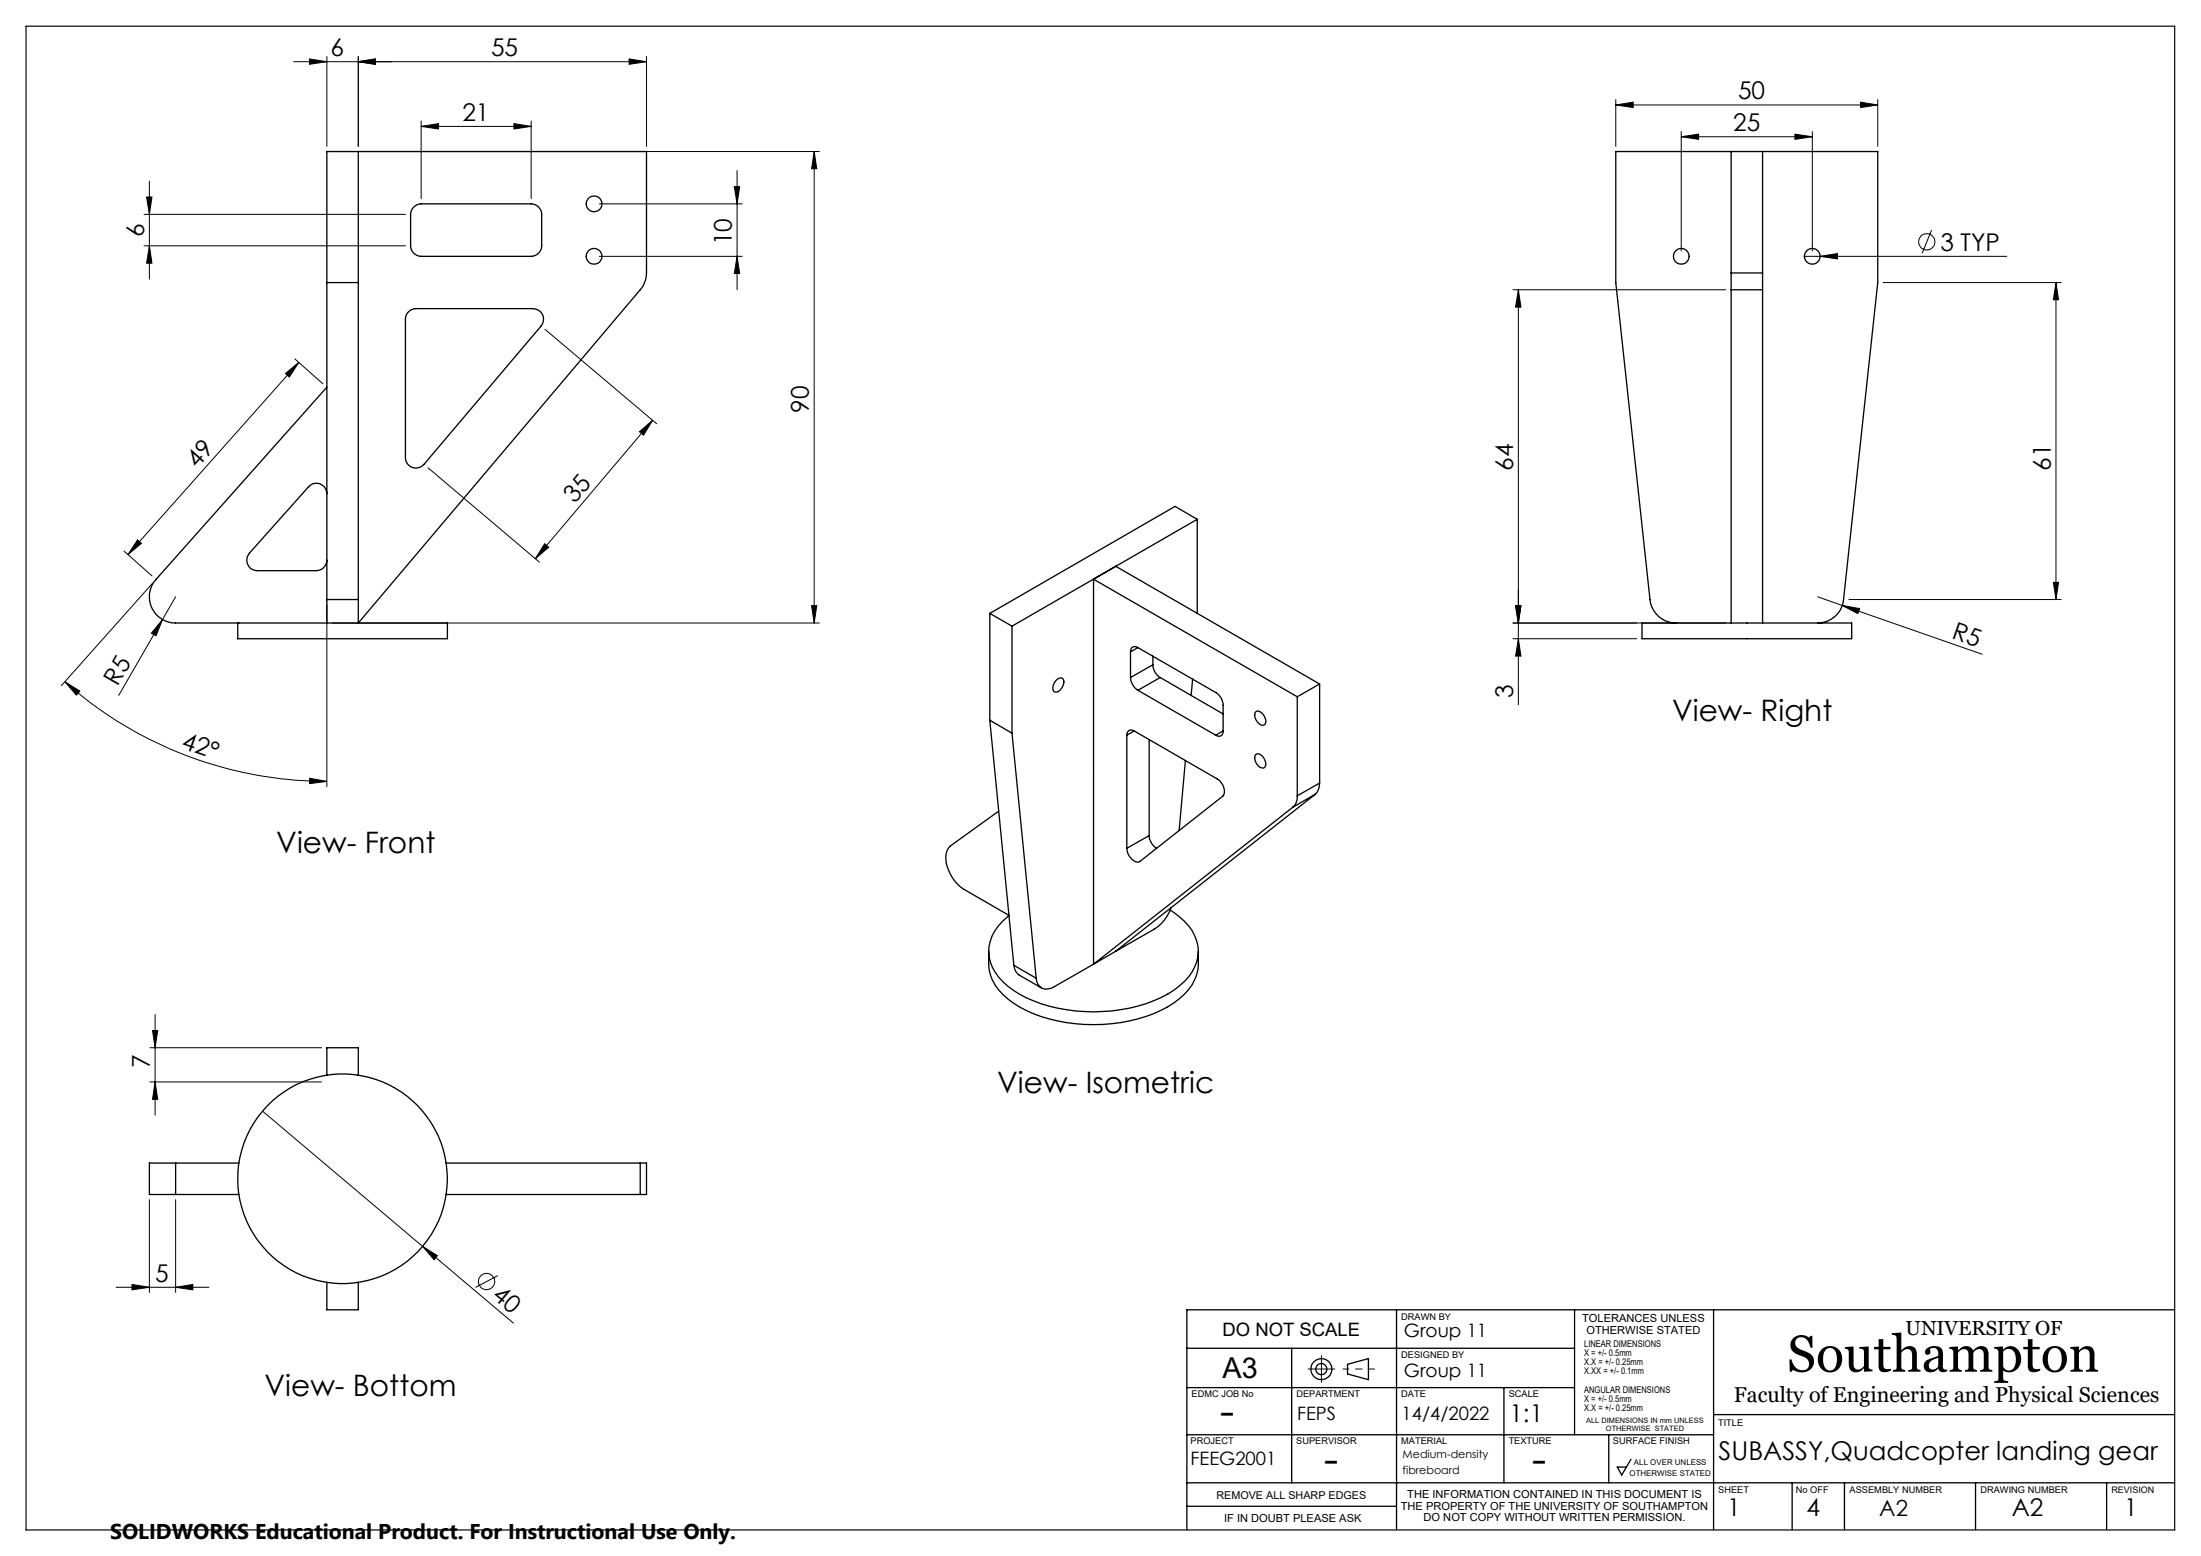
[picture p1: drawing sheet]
<svg xmlns="http://www.w3.org/2000/svg" width="420mm" height="297mm" viewBox="0 0 420 297" stroke-linecap="round" stroke-linejoin="round" font-family="sans-serif">
<g fill="none" stroke="#000" stroke-width=".19">
<path d="M56 11.8h67.4M59.1 11.3l3.3 .5-3.3 .5zM62.4 10.8v17.1M68.4 11.8l3.2-.5v1zM68.4 10.8v17.1M120.1 11.3l3.3 .5-3.3 .5zM123.4 10.8v17.1M308.3 19v8.9M355 19.5l3.3 .5-3.3 .5zM358.3 19v8.9M28 37.6h1l-.5 3.3zM28.5 34.6v18.7"/>
<path d="M63.4 28.9h93M80.4 24.1l3.3-.5v1zM80.4 23.1v14.8M80.4 24.1h21M98.1 23.6l3.3 .5-3.3 .5zM101.4 23.1v14.8M114.4 38.9h27.2M140.1 35.6h1l-.4 3.3zM140.7 32.6v22.7M155.4 28.9l.5 3.3h-1zM155.4 28.9v90M308.3 20l3.3-.5v1z"/>
<path d="M308.3 20h50M320.8 26.1l3.3-.5v1zM320.8 25.1v22.8M320.8 26.1h25M342.5 25.6l3.3 .5-3.3 .5zM345.8 25.1v22.8M27.5 46.9h49.9M27.5 40.9h49.9M28.5 46.9l.5 3.3h-1zM114.4 48.9h27.2M140.7 48.9l.4 3.3h-1zM288.7 55.3h40.6"/>
<path d="M289.7 55.3l.5 3.3h-1zM289.7 55.3v79.2M344.3 48.9h38.6M347.3 48.9l3.3-.5v1zM359.3 53.9h34M368.6 43.9l-1.8 4.5M392.3 53.9v60.5M392.3 53.9l.5 3.3h-1zM54.5 71.3l2.5-2.1-1.8 2.8zM56.3 68.5l5.3 4.8M57 69.2l-32.6 36.7M104 62.9l21.3 18"/>
<path d="M81.7 89.3l21.2 18M122 82.4l2.5-2.2-1.7 2.9zM124.5 80.2l-22.3 26.4M23.7 105.2l5.3 4.7M26.2 103l.8 .7-2.6 2.2zM29.1 111.3l-17.4 19.6M31 118.2l-1.2 3.2-.9-.5zM31 118.2l-8.4 14.5M33.5 113.9l-2.5 4.3M62.4 115.5v34.6M63.4 118.9h93M103.9 103.8l.8 .7-2.5 2.1z"/>
<path d="M154.9 115.6h1l-.5 3.3zM288.7 118.9h40.6M289.2 115.6h1l-.5 3.3zM346.9 113.9l4.6 1.7M351.5 115.6l3.4 .6-.4 .9zM351.5 115.6l26.7 9.3M352.8 114.4h40.5M391.8 111.2h1l-.5 3.2zM12.4 130.1l2.8 1.8-.6 .8zM12.4 130.1a75.1 75.1 0 0 0 50 19.1M288.7 121.9h23.6M289.7 121.9l.5 3.3h-1z"/>
<path d="M59.1 148.6l3.3 .6-3.3 .4zM28.6 200h32.7M29.1 196.7h1l-.5 3.3zM29.6 193.6v19.3M28.6 206.5h32.7M29.6 206.5l.5 3.3h-1zM50.1 212.1l30.5 25.8M28.5 229v17.7M33.5 229v17.7M80.6 237.9l2.9 1.8-.7 .7zM80.6 237.9l17.4 14.7M22.2 245.7h17.7"/>
<path d="M25.2 245.2l3.3 .5-3.3 .5zM33.5 245.7l3.3-.5v1zM95 243.5l-4.3 2.2"/>
<circle cx="367.7" cy="46.2" r="1.56"/>
<circle cx="92.8" cy="244.6" r="1.55"/>
</g>
<g fill="none" stroke="#000" stroke-width=".25">
<path d="M68.4 28.9v85.5M79 39.5l.6-.4 .8-.2h21a2.05 2.05 0 0 1 2 2v6a2.05 2.05 0 0 1-2 2h-21a2.05 2.05 0 0 1-2-2v-6l.1-.8zM330.3 28.9v23.2M336.3 28.9v23.2M62.4 53.9h6M78 59.5l.6-.4 .8-.2h22.3a2.02 2.02 0 0 1 1.8 1.2 2.02 2.02 0 0 1-.2 2.1l-22.4 26.4a2.01 2.01 0 0 1-2.2 .6 2.01 2.01 0 0 1-1.3-1.9v-26.4a1.78 1.78 0 0 1 .6-1.4zM330.3 52.1v3.2M330.3 52.1h6M330.3 55.3v63.6M330.3 55.3h6M336.3 52.1v3.2M336.3 55.3v63.6"/>
<path d="M62.4 73.9l-32.6 36.7a5 5 0 0 0-.9 5.4 5 5 0 0 0 4.6 2.9h51.9v3h-40v-3M62.4 94.2a1.99 1.99 0 0 0-1.3-1.8 1.99 1.99 0 0 0-2.2 .5l-11.3 12.7a2.03 2.03 0 0 0-.3 2.1 2.03 2.03 0 0 0 1.8 1.2h11.3a2.05 2.05 0 0 0 2-2M228.5 99.1l-35.4 20.4M228.5 99.1v18M228.5 99.1l-4.3-2.4-35.3 20.4M62.4 114.4v4.5M62.4 114.4v-85.5h61v23.2a5.1 5.1 0 0 1-1.2 3.2l-53.8 63.6v-4.5M62.4 114.4h6M188.9 117.1l4.2 2.4M188.9 117.1v20.4M193.1 119.5v20.4M208.7 110.6v73.4"/>
<path d="M208.7 110.6l38.8 22.4M208.7 110.6l4.2-2.5 38.9 22.5M313.3 118.9h40v3h-40zM319.8 118.9a5 5 0 0 1-4.9-4.5l-6.6-60.5v-25h50v25l-6.5 60.5a5 5 0 0 1-4.9 4.5M188.9 137.5l4.2 2.4M188.9 137.5l4.6 46.8M193.1 139.9l4.6 46.8M201.5 129.9a.85 .85 0 0 1 1.5-.1 2.08 2.08 0 0 1-1.5 2.3 .69 .69 0 0 1-.6-.9l.1-.5zM215.7 129.3a3.2 3.2 0 0 0 1.4 2.5M215.7 124.4v4.9M216.4 139.5l15.8 9.2a2.47 2.47 0 0 1 1.1 3.3l-15.8 12.4a1.24 1.24 0 0 1-1.5-.4 2.95 2.95 0 0 1-1-2.1M216.4 139.5a.86 .86 0 0 0-1-.1 .86 .86 0 0 0-.4 .9"/>
<path d="M216.4 139.5l-1.4 .8M217.1 123.6l14.9 8.6a2.97 2.97 0 0 1 1.4 2.4v4.9M217.1 123.6a.86 .86 0 0 0-1-.1 .86 .86 0 0 0-.4 .9M217.1 131.8l14.9 8.5M217.1 123.6l-1.4 .8M220 126.9a2.97 2.97 0 0 0 1.4 2.4M220 126.9l-4.3 2.4M220 125.2v1.7M221.4 129.3l-4.3 2.5M221.4 129.3l12 7M227.6 129.6l-.3 3.1M233.4 139.5a.85 .85 0 0 1-.4 .9 .85 .85 0 0 1-1-.1"/>
<path d="M233.4 139.5l-1.4 .8M239.6 135.9a1.1 1.1 0 0 1 1.6 .7 1.32 1.32 0 0 1 0 1.8 1.74 1.74 0 0 1-1.8-1.9zM247.5 133v18.9M251.8 130.6l-4.3 2.4M251.8 130.6v18.9M190.6 154.8l-9.2 6.7a4.4 4.4 0 0 0-.1 5.2 7.1 7.1 0 0 0 2.7 3.1l8.5 4.9a8.7 8.7 0 0 0-3.8 7.9 10.6 10.6 0 0 0 5.8 7.2 31.5 31.5 0 0 0 24.2 1.8 16.3 16.3 0 0 0 8.8-6.1 7.4 7.4 0 0 0-1.5-9.7l-2.7-2.1M215 140.3v21.6M219.3 159.5a3 3 0 0 0 1.4 2.4M219.3 159.5l-4.3 2.4M219.3 141.2v18.3M226.2 145.2l-1.2 13.3M239.6 144a1.42 1.42 0 0 1 1.8 1.2 .88 .88 0 0 1-.5 1.4 1.92 1.92 0 0 1-1.3-2.6z"/>
<path d="M246.7 154.1l-38 29.9M247.5 151.9a2.61 2.61 0 0 1-.8 2.2M251 151.6l-4.3 2.5M251 151.6l-38.1 30M251.8 149.5a2.93 2.93 0 0 1-.8 2.1M251.8 149.5l-4.3 2.4M223.5 173.2a7.7 7.7 0 0 1-3.2 4.1l-7.4 4.3M188.7 181.6a9.7 9.7 0 0 0 1.2 6.4 17.2 17.2 0 0 0 10.3 6.5 31.5 31.5 0 0 0 22.6-2.3 11.7 11.7 0 0 0 5.6-6.1l.3-2.1v-2.4M193.5 184.3a2.47 2.47 0 0 0 1 1.8l4.2 2.5M193.5 184.3l4.2 2.4M208.7 184l-7.5 4.3a2.08 2.08 0 0 1-2.2 .4 2.08 2.08 0 0 1-1.3-2M212.9 181.6l-4.2 2.4"/>
<path d="M62.4 205.2v-5.2h6v5.2M33.5 222h-5v6h5M33.5 222v6M33.5 222h12.1M33.5 228h12.1M85.1 222h37.1M85.1 228h37.1M122.2 222h1.2v6h-1.2M122.2 222v6M62.4 244.8v5.2h6v-5.2M226.5 257.3h74M246.5 257.3v25.7"/>
<path d="M266.5 250v42M300.5 250v23.9M327 250v42M415 250h-188.5v42M226.5 273.9h100.5M226.5 264.9h74M257.1 260.4l4-1.1v4l-4-1zM287 264.9v18.1M307 273.9v9.1M311.2 278.5l-1.7 3-.9-1.5h1.7M327 270h88M226.5 283h188.5"/>
<path d="M226.5 287.5h40M342 283v9M352 283v9M377 283v9M402 283v9"/>
<circle cx="113.4" cy="38.9" r="1.51"/>
<circle cx="113.4" cy="48.9" r="1.51"/>
<circle cx="320.8" cy="48.9" r="1.51"/>
<circle cx="345.8" cy="48.9" r="1.51"/>
<circle cx="65.4" cy="225" r="20"/>
<circle cx="252.1" cy="261.3" r="1.06"/>
<circle cx="252.2" cy="261.3" r="2.01"/>
</g>
<path d="M256.3 261.3h6" fill="none" stroke="#000" stroke-width=".19" stroke-dasharray="15.2 1.3 1.3 1.3" stroke-dashoffset="14.1"/>
<path d="M252.2 261.3v-2.5M252.2 261.3h-2.6M252.2 263.8v-2.5M252.2 261.3h2.5" fill="none" stroke="#000" stroke-width=".19" stroke-dasharray="15.2 1.3 1.3 1.3"/>
<path d="M5 5h410v287h-410z" fill="none" stroke="#191924" stroke-width=".25"/>
<g fill="#000">
<path d="M347.3 48.9l3.3-.5v1zM31 118.2l-1.2 3.2-.9-.5zM351.5 115.6l3.4 .6-.4 .9zM80.6 237.9l2.9 1.8-.7 .7z"/>
<path d="M68.4 11.8l3.2-.5v1zM59.1 11.3l3.3 .5-3.3 .5zM355 19.5l3.3 .5-3.3 .5zM308.3 20l3.3-.5v1z"/>
<path d="M68.4 11.8l3.2-.5v1zM120.1 11.3l3.3 .5-3.3 .5z"/>
<path d="M80.4 24.1l3.3-.5v1zM98.1 23.6l3.3 .5-3.3 .5zM320.8 26.1l3.3-.5v1zM342.5 25.6l3.3 .5-3.3 .5zM25.2 245.2l3.3 .5-3.3 .5zM33.5 245.7l3.3-.5v1z"/>
<path d="M140.1 35.6h1l-.4 3.3zM140.7 48.9l.4 3.3h-1z"/>
<path d="M155.4 28.9l.5 3.3h-1zM154.9 115.6h1l-.5 3.3zM289.2 115.6h1l-.5 3.3zM289.7 121.9l.5 3.3h-1zM29.1 196.7h1l-.5 3.3zM29.6 206.5l.5 3.3h-1z"/>
<path d="M28.5 46.9l.5 3.3h-1zM28 37.6h1l-.5 3.3zM391.8 111.2h1l-.5 3.2zM392.3 53.9l.5 3.3h-1z"/>
<path d="M54.5 71.3l2.5-2.1-1.8 2.8zM26.2 103l.8 .7-2.6 2.2z"/>
<path d="M122 82.4l2.5-2.2-1.7 2.9zM103.9 103.8l.8 .7-2.5 2.1z"/>
<path d="M289.2 115.6h1l-.5 3.3zM289.7 55.3l.5 3.3h-1z"/>
<path d="M12.4 130.1l2.8 1.8-.6 .8zM59.1 148.6l3.3 .6-3.3 .4z"/>
</g>
<text font-size="9.9" x="341" y="261.8">Southampton</text>
<g font-size="8.5">
<text x="232.8" y="272.3">-</text>
<text x="252.6" y="281.4">-</text>
<text x="292.3" y="281.4">-</text>
</g>
<g font-size="5.6">
<text x="319.1" y="137.7">View- Right</text>
<text x="52.7" y="162.8">View- Front</text>
<text x="190.3" y="208.7">View- Isometric</text>
<text x="50.5" y="266.4">View- Bottom</text>
</g>
<text font-size="5.5" x="233.3" y="262.9">A3</text>
<text font-size="4.9" x="327.9" y="278.6">SUBASSY,Quadcopter landing gear</text>
<g font-size="4.7">
<text x="63.1" y="10.7">6</text>
<text x="93.7" y="10.7">55</text>
<text x="88.2" y="23.1">21</text>
<text x="331.7" y="19">50</text>
<text x="330.8" y="25.1">25</text>
<text x="27.5" y="45.2" transform="rotate(-90 27.5 45.2)">6</text>
<text x="139.6" y="46.8" transform="rotate(-90 139.6 46.8)">10</text>
<text x="370.3" y="47.8">3 TYP</text>
<text x="154.4" y="78.7" transform="rotate(-90 154.4 78.7)">90</text>
<text x="37.6" y="89.5" transform="rotate(-48 37.6 89.5)">49</text>
<text x="288.7" y="89.8" transform="rotate(-90 288.7 89.8)">64</text>
<text x="391.3" y="89.8" transform="rotate(-90 391.3 89.8)">61</text>
<text x="109.7" y="96.2" transform="rotate(-50 109.7 96.2)">35</text>
<text x="372.2" y="121.7" transform="rotate(19 372.2 121.7)">R5</text>
<text x="22.5" y="131.1" transform="rotate(-60 22.5 131.1)">R5</text>
<text x="288.7" y="133.2" transform="rotate(-90 288.7 133.2)">3</text>
<text x="34.5" y="142.8" transform="rotate(19 34.5 142.8)">42°</text>
<text x="28.6" y="203.9" transform="rotate(-90 28.6 203.9)">7</text>
<text x="29.6" y="244.7">5</text>
<text x="93.7" y="247.6" transform="rotate(40 93.7 247.6)">40</text>
<text x="288" y="271.4">1:1</text>
<text x="329.6" y="289.3">1</text>
<text x="344.7" y="289.3">4</text>
<text x="383.9" y="289.3">A2</text>
<text x="405.4" y="289.3">1</text>
</g>
<text font-size="4.2" x="358.6" y="289.3">A2</text>
<g font-size="4.1">
<text x="330.9" y="267.6">Faculty of Engineering and Physical Sciences</text>
<text x="21" y="293.7">SOLIDWORKS Educational Product. For Instructional Use Only.</text>
</g>
<text font-size="3.9" x="363.6" y="254.8">UNIVERSITY OF</text>
<g font-size="3.5">
<text x="233.3" y="254.9">DO NOT SCALE</text>
<text x="267.9" y="255.2">Group 11</text>
<text x="267.9" y="262.9">Group 11</text>
<text x="247.5" y="271">FEPS</text>
<text x="267.5" y="271">14/4/2022</text>
<text x="227.2" y="279.7">FEEG2001</text>
</g>
<g font-size="2.1">
<text x="301.9" y="252.4">TOLERANCES UNLESS</text>
<text x="302.7" y="254.5">OTHERWISE STATED</text>
<text x="267.7" y="278.2">Medium-density</text>
<text x="267.7" y="281.4">fibreboard</text>
<text x="232.1" y="286.1">REMOVE ALL SHARP EDGES</text>
<text x="268.5" y="286">THE INFORMATION CONTAINED IN THIS DOCUMENT IS</text>
<text x="233.6" y="290.4">IF IN DOUBT PLEASE ASK</text>
<text x="267.3" y="288.1">THE PROPERTY OF THE UNIVERSITY OF SOUTHAMPTON</text>
<text x="271.7" y="290.2">DO NOT COPY WITHOUT WRITTEN PERMISSION.</text>
</g>
<g font-size="1.8">
<text x="267.4" y="251.9">DRAWN BY</text>
<text x="302.3" y="257.1">LINEAR DIMENSIONS</text>
<text x="267.4" y="259.2">DESIGNED BY</text>
<text x="302.3" y="258.8">X = +/- 0.5mm</text>
<text x="302.3" y="260.6">X.X = +/- 0.25mm</text>
<text x="302.3" y="262.3">X.XX = +/- 0.1mm</text>
<text x="227.4" y="266.7">EDMC JOB No</text>
<text x="247.4" y="266.7">DEPARTMENT</text>
<text x="267.4" y="266.7">DATE</text>
<text x="287.9" y="266.7">SCALE</text>
<text x="302.3" y="265.9">ANGULAR DIMENSIONS</text>
<text x="302.3" y="267.6">X = +/- 0.5mm</text>
<text x="302.3" y="269.4">X.X = +/- 0.25mm</text>
<text x="227.2" y="275.7">PROJECT</text>
<text x="247.4" y="275.7">SUPERVISOR</text>
<text x="267.4" y="275.7">MATERIAL</text>
<text x="287.9" y="275.7">TEXTURE</text>
<text x="307.8" y="275.7">SURFACE FINISH</text>
<text x="327.8" y="272.3">TITLE</text>
<text x="327.9" y="284.9">SHEET</text>
<text x="342.7" y="284.9">No OFF</text>
<text x="353" y="284.9">ASSEMBLY NUMBER</text>
<text x="377.9" y="284.9">DRAWING NUMBER</text>
</g>
<text font-size="1.7" x="402.9" y="284.9">REVISION</text>
<g font-size="1.5">
<text x="311" y="281.7">OTHERWISE STATED</text>
<text x="311.8" y="279.6">ALL OVER UNLESS</text>
</g>
<g font-size="1.4">
<text x="302.7" y="271.7">ALL DIMENSIONS IN mm UNLESS</text>
<text x="306.5" y="273.1">OTHERWISE STATED</text>
</g>
</svg>
